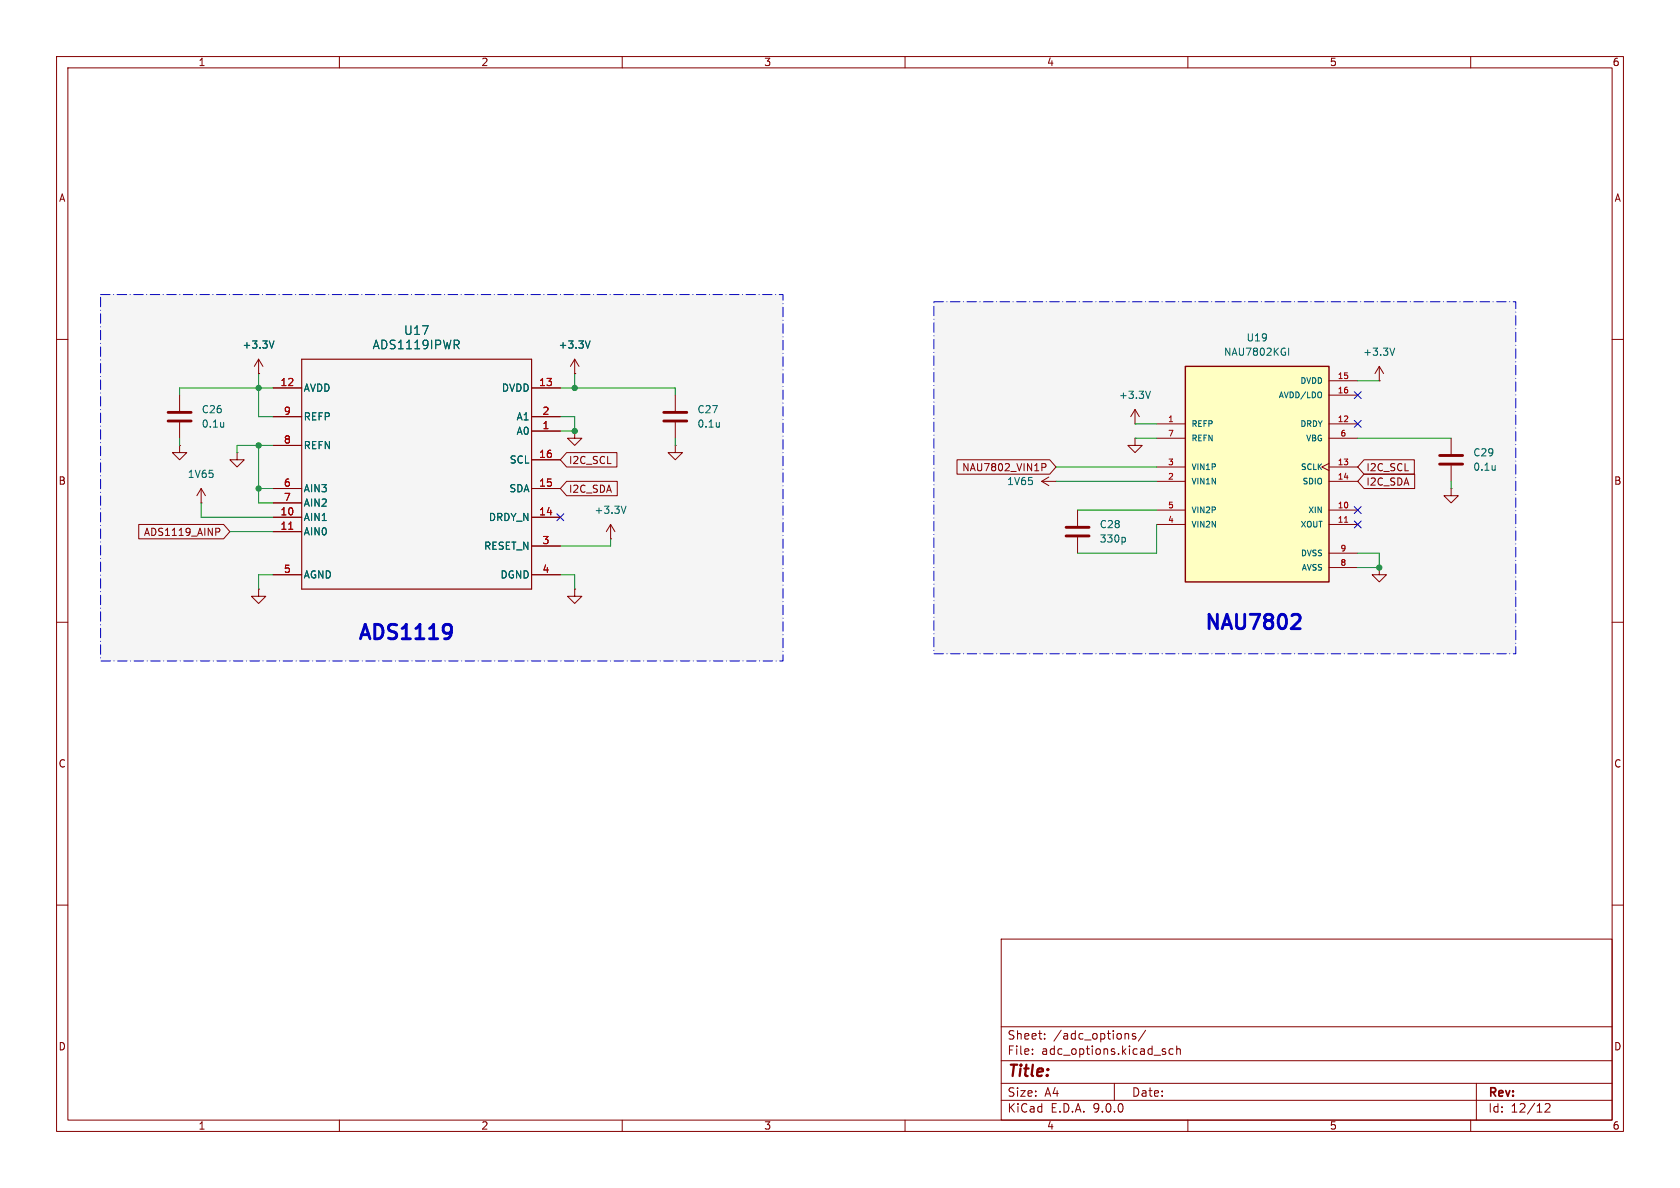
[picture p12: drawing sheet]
<svg xmlns="http://www.w3.org/2000/svg" width="297mm" height="210mm" viewBox="0 0 297 210" stroke-linecap="round" stroke-linejoin="round" font-family="sans-serif">
<g fill="none" stroke="#840000" stroke-width=".18">
<path d="M10 10h277v190h-277zM12 12h273v186h-273zM60 10v2M110 10v2M160 10v2M210 10v2M260 10v2M10 60h2M285 60h2M10 110h2M285 110h2M10 160h2"/>
<path d="M177 166h108v32h-108zM285 160h2M60 198v2M110 198v2M160 198v2M177 194.5h108M177 191.5h108M177 187.5h108M177 181.5h108M182.5 186.3v.1M182.5 185.5v.1M184.7 183.6v.1"/>
<path d="M184.7 182.8v.1M197 191.5v3M199.3 182.7l.2 .2v.8M200.7 182.8l-.3-.1-.2 .2v.2l.5 .2v.3h-.5M202.5 182.1l-1.3 2M205.7 185.9l.3 .1 .1 .2-.2 .2h-.3M205.7 185.4l.3 .1M207.4 185.5l-.4-.1-.3 .3v.4l.1 .2h.6M208 185.5l.2-.1 .4 .1 .1 .9M208 184.9v1.5M210 198v2M260 198v2"/>
<path d="M261 191.5v6.5M273.2 195.2l.5-.1 .3 .1v.3l-.9 1.1h.9"/>
</g>
<g fill="#f5f5f5">
<path d="M17.8 52.1h120.6v64.7h-120.6z"/>
<path d="M165.1 53.3h102.9v62.3h-102.9z"/>
</g>
<g fill="none" stroke="#840000" stroke-width=".18">
<path d="M31.7 78.7v1.3h1.3l-1.3 1.3-1.2-1.3h1.2M31.7 78.7h.1M31.7 69.9v2.7M31.7 74.7v2.8M45.7 66h.1M45.7 63.5l-.7 1.3M45.7 63.5l.8 1.3M45.7 63.5v2.5M48.3 68.6h5M48.3 73.7h5M48.3 78.7h5M94 68.6h5.1"/>
<path d="M94 73.7h5.1M94 76.2h5.1M101.6 66h.1M101.6 76.2v1.3h1.3l-1.3 1.2-1.3-1.2h1.3M101.6 76.2h.1M101.6 63.5l-.8 1.3M101.6 63.5l.8 1.3M101.6 63.5v2.5M119.4 78.7v1.3h1.2l-1.2 1.3-1.3-1.3h1.3M119.4 78.7h.1M119.4 69.9v2.7M119.4 74.7v2.8"/>
<path d="M200.7 77.5v1.2h1.2l-1.2 1.3-1.3-1.3h1.3M200.7 77.5h.1M243.8 67.3h.1M243.8 64.8l-.7 1.2M243.8 64.8l.8 1.2M243.8 64.8v2.5M35.6 88.9h.1M35.6 86.4l-.8 1.2M35.6 86.4l.7 1.2M35.6 86.4v2.5M41.9 80v1.3h1.3l-1.3 1.3-1.3-1.3h1.3M41.9 80h.1"/>
<path d="M48.3 86.4h5M48.3 88.9h5M48.3 91.4h5M48.3 94h5M94 86.4h5.1M94 91.4h5.1M94 81.3h5.1M94 96.5h5.1M107.9 95.3h.1M107.9 92.7l-.7 1.3M107.9 92.7l.8 1.3M107.9 92.7v2.6"/>
<path d="M45.7 104.1v1.3h1.3l-1.3 1.3-1.3-1.3h1.3M45.7 104.1h.1M48.3 101.6h5M94 101.6h5.1M101.6 104.1v1.3h1.3l-1.3 1.3-1.3-1.3h1.3M101.6 104.1h.1"/>
</g>
<path d="M39.5 74.7v.8M39.5 75.4h.1M48.4 60.3l-.4 1.2M80.7 60.9l.5 .8M81 60.2l.2 .2-.2 .5M104.3 60.3l-.4 1.2M127.2 74.7v.8M127.2 75.4h-.1M246.6 61.5l-.5 1.3M110.7 89.5l-.5 1.2" fill="none" stroke="#006464" stroke-width=".18"/>
<path d="M29.7 72.9h4.1M29.7 74.4h4.1M117.3 72.9h4.1M117.3 74.4h4.1" fill="none" stroke="#840000" stroke-width=".51"/>
<path d="M53.3 63.5h40.7v40.6h-40.7z" fill="none" stroke="#840000" stroke-width=".2"/>
<path d="M51 93.6h.8" fill="none" stroke="#a90000" stroke-width=".18"/>
<path d="M209.5 64.8h25.4v38.1h-25.4z" fill="#ffffc2"/>
<path d="M209.5 64.8h25.4v38.1h-25.4z" fill="none" stroke="#840000" stroke-width=".25"/>
<g fill="none" stroke="#840000" stroke-width=".18">
<path d="M45.7 66h.1M48.3 68.6h5M48.3 73.7h5M48.3 78.7h5M94 68.6h5.1M94 73.7h5.1M94 76.2h5.1M101.6 66h.1M200.7 74.9h.1M200.7 72.4l-.8 1.3M200.7 72.4l.7 1.3M200.7 72.4v2.5"/>
<path d="M204.5 74.9h5M204.5 77.5h5M234.9 74.9h5.1M234.9 77.5h5.1M234.9 67.3h5.1M234.9 69.9h5.1M256.5 77.5v2.8M24.5 92.7h15l1.1 1.3-1.1 1.3h-15zM38.1 93.4h.5l.3 .2-.2 .4h-.6M48.3 86.4h5M48.3 88.9h5M48.3 91.4h5"/>
<path d="M48.3 94h5M94 86.4h5.1M94 91.4h5.1M94 81.3h5.1M94 96.5h5.1M100.2 80h8.9v2.6h-8.9l-1.1-1.3zM100.2 85.1h8.9v2.5h-8.9l-1.1-1.2zM169.2 81.3h16.4l1.1 1.3-1.1 1.2h-16.4zM184.1 85.1h2.6M184.1 85.1l1.3 .8M184.2 82h.5l.2 .2-.1 .4h-.6M185.4 84.3l-1.3 .8"/>
<path d="M186.7 85.1h.1M190.5 90.2v2.8M190.5 95v2.8M204.5 82.6h5M204.5 85.1h5M204.5 90.2h5M204.5 92.7h5M234.9 81.9l-1.2 .7 1.2 .6M234.9 82.6h5.1M234.9 85.1h5.1M234.9 90.2h5.1M234.9 92.7h5.1"/>
<path d="M234.9 97.8h5.1M241.1 81.3h8.9v2.5h-8.9l-1.1-1.2zM241.1 83.8h9v2.6h-9l-1.1-1.3zM256.5 86.4v1.2h1.3l-1.3 1.3-1.2-1.3h1.2M256.5 86.4h.1M256.5 82.3v2.8M48.3 101.6h5M94 101.6h5.1M234.9 100.3h5.1M243.8 100.3v1.3h1.3l-1.3 1.3-1.2-1.3h1.2M243.8 100.3h.1"/>
</g>
<path d="M48.4 60.3l-.4 1.2M80.7 60.9l.5 .8M81 60.2l.2 .2-.2 .5M104.3 60.3l-.4 1.2M203.4 69.2l-.4 1.2M227.8 61.5v1.3M233.6 69.4v.8M198.7 95l.3 .2v.4l-.3 .2M264.3 82.3v.8M264.3 83v.1" fill="none" stroke="#006464" stroke-width=".18"/>
<path d="M51 93.6h.8M237.7 92.3h.6" fill="none" stroke="#a90000" stroke-width=".18"/>
<path d="M188.5 94.7h4M188.5 93.2h4M254.5 80.5h4.1M254.5 82h4.1" fill="none" stroke="#840000" stroke-width=".51"/>
<g fill="none" stroke="#009600" stroke-width=".18">
<path d="M31.7 77.5v1.2M45.7 66v7.7h2.6M45.7 78.7v10.2h2.6M48.3 78.7h-6.4v1.3M48.3 68.6h-16.6v1.3M99.1 68.6h20.3v1.3M99.1 73.7h2.5v2.5h-2.5M101.6 66v2.6M119.4 77.5v1.2M200.7 77.5h3.8M200.7 74.9h3.8M240 67.3h3.8"/>
<path d="M240 77.5h16.5M35.6 88.9v2.5h12.7M40.6 94h7.7M45.7 86.4h2.6M107.9 95.3v1.2h-8.8M186.7 85.1h17.8M186.7 82.6h17.8M190.5 90.2h14M204.5 92.7v5.1h-14M240 97.8h3.8v2.5h-3.8M256.5 85.1v1.3M48.3 101.6h-2.6v2.5"/>
<path d="M99.1 101.6h2.5v2.5"/>
</g>
<path d="M239.4 74.3l1.2 1.2M239.4 69.2l1.2 1.3M240.6 74.3l-1.2 1.2M240.6 69.2l-1.2 1.3M98.5 90.8l1.2 1.2M99.7 90.8l-1.2 1.2M239.4 89.6l1.2 1.2M239.4 92.1l1.2 1.2M240.6 89.6l-1.2 1.2M240.6 92.1l-1.2 1.2" fill="none" stroke="#000084" stroke-width=".18"/>
<path d="M79.3 110.4l.4 .2a2.07 2.07 0 0 1-.4 2.2M79.8 111.5l-.5 .4M228.8 108.6h.6a.69 .69 0 0 1 .3 1.1l-1.4 1.4h1.5" fill="none" stroke="#0000c2" stroke-width=".51"/>
<path d="M17.8 52.1h120.6v64.7h-120.6zM165.1 53.3h102.9v62.3h-102.9z" fill="none" stroke="#0000c2" stroke-width=".18" stroke-dasharray="1.7 .6 0 .6"/>
<g fill="#009600" stroke="#009600" stroke-width=".18">
<circle cx="101.6" cy="68.6" r=".46"/>
<circle cx="101.6" cy="76.2" r=".46"/>
<circle cx="45.7" cy="78.7" r=".46"/>
<circle cx="45.7" cy="86.4" r=".46"/>
<circle cx="45.7" cy="68.6" r=".46"/>
<circle cx="243.8" cy="100.3" r=".46"/>
</g>
<g font-size="3.5" fill="#0000c2">
<text x="63" y="113.8">ADS1119</text>
<text x="212.6" y="112">NAU7802</text>
</g>
<text font-size="2.8" fill="#840000" x="178" y="190.9">Title:</text>
<g font-size="2.1" fill="#006464">
<text x="71.3" y="59.4">U17</text>
<text x="65.8" y="62">ADS1119IPWR</text>
</g>
<g font-size="2.1" fill="#840000">
<text x="178" y="184">Sheet:</text>
<text x="186.2" y="184">/adc_options/</text>
<text x="178" y="186.7">File:</text>
<text x="184.1" y="186.7">adc_options.kicad_sch</text>
<text x="178" y="196.9">KiCad</text>
<text x="178" y="194.1">Size:</text>
<text x="184.7" y="194.1">A4</text>
<text x="185.7" y="196.9">E.D.A.</text>
<text x="193.3" y="196.9">9.0.0</text>
<text x="200" y="194.1">Date:</text>
<text x="263" y="194.3">Rev:</text>
<text x="263" y="196.9">Id:</text>
<text x="267.1" y="196.9">12/12</text>
</g>
<g font-size="1.8" fill="#840000">
<text x="35" y="11.9">1</text>
<text x="85" y="11.9">2</text>
<text x="135" y="11.9">3</text>
<text x="185" y="11.9">4</text>
<text x="235" y="11.9">5</text>
<text x="285" y="11.9">6</text>
<text x="10.3" y="35.9">A</text>
<text x="285.3" y="35.9">A</text>
<text x="100.5" y="82.2">I2C_SCL</text>
<text x="170" y="83.5">NAU7802_VIN1P</text>
<text x="241.5" y="83.5">I2C_SCL</text>
<text x="10.3" y="85.9">B</text>
<text x="100.5" y="87.3">I2C_SDA</text>
<text x="241.5" y="86">I2C_SDA</text>
<text x="285.3" y="85.9">B</text>
<text x="25.3" y="94.9">ADS1119_AINP</text>
<text x="10.3" y="135.9">C</text>
<text x="285.3" y="135.9">C</text>
<text x="10.3" y="185.9">D</text>
<text x="285.3" y="185.9">D</text>
<text x="35" y="199.9">1</text>
<text x="85" y="199.9">2</text>
<text x="135" y="199.9">3</text>
<text x="185" y="199.9">4</text>
<text x="235" y="199.9">5</text>
<text x="285" y="199.9">6</text>
</g>
<g font-size="1.8" fill="#006464">
<text x="42.8" y="61.8">+3.3V</text>
<text x="98.7" y="61.8">+3.3V</text>
<text x="216.3" y="63.1">NAU7802KGI</text>
<text x="220.3" y="60.6">U19</text>
<text x="240.9" y="63.1">+3.3V</text>
<text x="53.6" y="69.4">AVDD</text>
<text x="88.6" y="69.4">DVDD</text>
<text x="197.7" y="70.7">+3.3V</text>
<text x="35.6" y="73.3">C26</text>
<text x="35.6" y="75.8">0.1u</text>
<text x="53.6" y="74.5">REFP</text>
<text x="91.2" y="74.5">A1</text>
<text x="91.2" y="77.1">A0</text>
<text x="123.2" y="73.3">C27</text>
<text x="123.2" y="75.8">0.1u</text>
<text x="53.6" y="79.6">REFN</text>
<text x="90" y="82.1">SCL</text>
<text x="260.4" y="80.9">C29</text>
<text x="260.4" y="83.4">0.1u</text>
<text x="33.1" y="84.7">1V65</text>
<text x="53.6" y="87.2">AIN3</text>
<text x="53.6" y="89.8">AIN2</text>
<text x="90" y="87.2">SDA</text>
<text x="177.9" y="86">1V65</text>
<text x="53.6" y="92.3">AIN1</text>
<text x="53.6" y="94.8">AIN0</text>
<text x="86.3" y="92.3">DRDY_N</text>
<text x="105" y="91">+3.3V</text>
<text x="194.3" y="93.6">C28</text>
<text x="85.5" y="97.4">RESET_N</text>
<text x="194.3" y="96.1">330p</text>
<text x="53.6" y="102.5">AGND</text>
<text x="88.4" y="102.5">DGND</text>
</g>
<g font-size="1.8" fill="#a90000">
<text x="49.5" y="68.3">12</text>
<text x="95.2" y="68.3">13</text>
<text x="50.1" y="73.4">9</text>
<text x="95.8" y="73.4">2</text>
<text x="95.8" y="75.9">1</text>
<text x="50.1" y="78.5">8</text>
<text x="95.2" y="81">16</text>
<text x="50.1" y="86.1">6</text>
<text x="50.1" y="88.6">7</text>
<text x="95.2" y="86.1">15</text>
<text x="49.5" y="91.2">10</text>
<text x="49.5" y="93.7">11</text>
<text x="95.2" y="91.2">14</text>
<text x="50.1" y="101.3">5</text>
<text x="95.8" y="96.3">3</text>
<text x="95.8" y="101.3">4</text>
</g>
<g font-size="1.4" fill="#006464">
<text x="225.9" y="70.6">AVDD/LDO</text>
<text x="229.8" y="68">DVDD</text>
<text x="210.6" y="75.7">REFP</text>
<text x="229.8" y="75.7">DRDY</text>
<text x="210.6" y="78.2">REFN</text>
<text x="210.6" y="83.3">VIN1P</text>
<text x="229.9" y="83.3">SCLK</text>
<text x="230.8" y="78.2">VBG</text>
<text x="210.6" y="85.8">VIN1N</text>
<text x="230.1" y="85.8">SDIO</text>
<text x="210.6" y="90.9">VIN2P</text>
<text x="210.6" y="93.4">VIN2N</text>
<text x="229.8" y="93.4">XOUT</text>
<text x="231.2" y="90.9">XIN</text>
<text x="229.9" y="98.5">DVSS</text>
<text x="230" y="101.1">AVSS</text>
</g>
<g font-size="1.4" fill="#a90000">
<text x="236.4" y="67.1">15</text>
<text x="236.4" y="69.6">16</text>
<text x="206.4" y="74.7">1</text>
<text x="206.4" y="77.2">7</text>
<text x="236.4" y="74.7">12</text>
<text x="236.9" y="77.2">6</text>
<text x="206.4" y="82.3">3</text>
<text x="236.4" y="82.3">13</text>
<text x="206.4" y="84.8">2</text>
<text x="206.4" y="89.9">5</text>
<text x="236.4" y="84.8">14</text>
<text x="236.4" y="89.9">10</text>
<text x="206.4" y="92.5">4</text>
<text x="236.4" y="92.5">11</text>
<text x="236.9" y="97.5">9</text>
<text x="236.9" y="100.1">8</text>
</g>
</svg>
